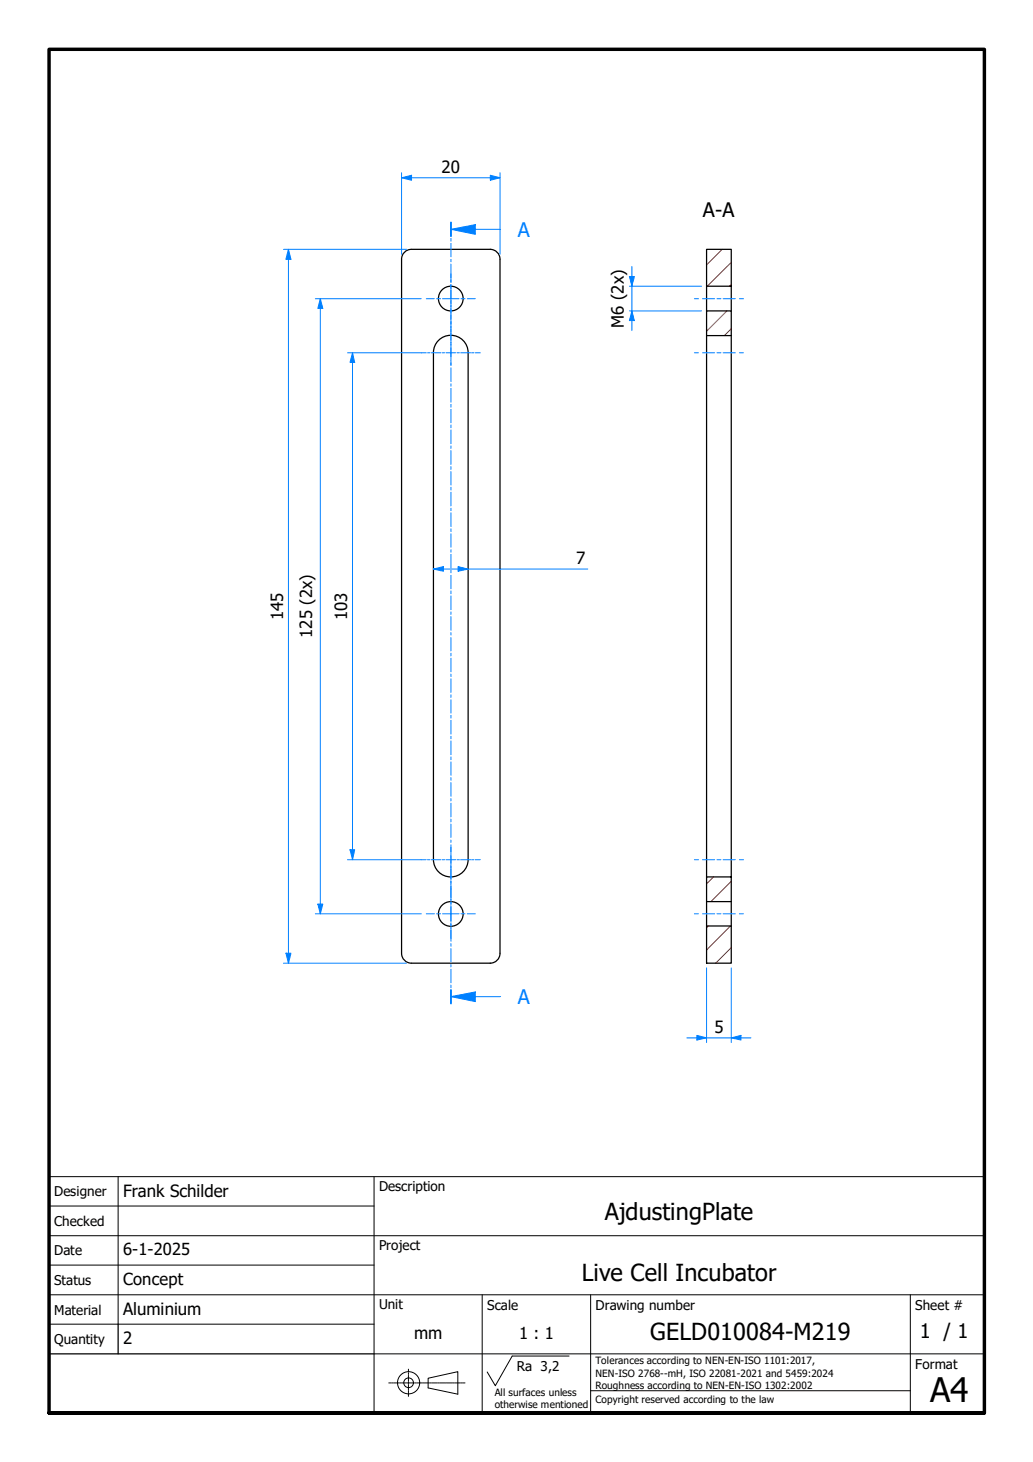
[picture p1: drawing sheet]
<svg xmlns="http://www.w3.org/2000/svg" width="210mm" height="297mm" viewBox="0 0 210 297" stroke-linecap="round" stroke-linejoin="round" font-family="sans-serif">
<!-- layer: Hatch -->
<path d="M146.7 50.7l-3.1 3.1M148.6 57.8l-.4 .4M148.6 53.3l-4.9 4.9M147.7 63.2l-4.1 4.1M148.6 66.8l-1.4 1.4M145 178.2l-1.4 1.4M148.6 179.1l-4.1 4.1M144 188.1l-.4 .4M148.4 188.1l-4.8 4.9M148.6 192.5l-3.2 3.2" fill="none" stroke="#f00" stroke-width=".2"/>
<!-- layer: Visible Edges(TU) -->
<g fill="none" stroke="#000" stroke-width=".25">
<path d="M143.6 50.7h5v7.5h-5zM143.6 58.2v5M148.6 58.2v5M88.1 71.6a3.5 3.5 0 0 1 3.5-3.5 3.5 3.5 0 0 1 3.5 3.5M88.1 71.7v103M95.1 71.7v103M143.6 63.2h5v5h-5zM143.6 68.2v110M148.6 68.2v110h-5v5h5v-5M88.1 174.6a3.5 3.5 0 0 0 3.5 3.6 3.5 3.5 0 0 0 3.5-3.6M81.6 193.7a2 2 0 0 0 2 2h16a2 2 0 0 0 2-2M81.6 193.7v-141a2 2 0 0 1 2-2h16a2 2 0 0 1 2 2v141"/>
<path d="M143.6 188.1h5v7.6h-5zM143.6 183.2v4.9M148.6 183.2v4.9"/>
<circle cx="91.6" cy="60.7" r="2.51"/>
<circle cx="91.6" cy="185.7" r="2.51"/>
</g>
<!-- layer: Section View Lines(TU) -->
<g fill="none" stroke="#0080ff" stroke-width=".2">
<path d="M91.6 45.2v2.8M91.6 48.4v.6M91.6 49.5v2.7M91.6 52.7v.5M91.6 53.6v2.8M91.6 56.9v.5M91.6 57.9v2.7M91.6 46.6h5M91.6 61.1v.5M91.6 62.1v2.8M91.6 65.3v.5M91.6 66.3v2.8"/>
<path d="M91.6 69.5v.6M91.6 70.5v2.8M91.6 73.7v.6M91.6 74.7v2.8M91.6 78v.5M91.6 78.9v2.8M91.6 82.2v.5M91.6 83.2v2.7M91.6 86.3v.6M91.6 87.4v2.8M91.6 90.6v.5M91.6 91.6v2.7"/>
<path d="M91.6 94.8v.6M91.6 95.8v2.7M91.6 99v.6M91.6 100v2.8M91.6 103.2v.5M91.6 104.2v2.8M91.6 107.4v.6M91.6 108.4v2.8M91.6 111.7v.5M91.6 112.6v2.8M91.6 115.9v.5M91.6 116.9v2.7"/>
<path d="M91.6 120.1v.5M91.6 121.1v2.8M91.6 124.3v.5M91.6 125.3v2.8M91.6 128.5v.5M91.6 129.5v2.8M91.6 132.7v.6M91.6 133.7v2.8M91.6 137v.5M91.6 137.9v2.8M91.6 141.1v.6M91.6 142.2v2.7"/>
<path d="M91.6 145.3v.6M91.6 146.4v2.7M91.6 149.6v.5M91.6 150.5v2.8M91.6 153.8v.6M91.6 154.8v2.7M91.6 158v.5M91.6 159v2.8M91.6 162.2v.5M91.6 163.2v2.8M91.6 166.4v.6M91.6 167.4v2.8"/>
<path d="M91.6 170.7v.5M91.6 171.6v2.8M91.6 174.9v.5M91.6 175.8v2.8M91.6 179.1v.5M91.6 180.1v2.8M91.6 183.3v.5M91.6 184.3v2.8M91.6 187.5v.5M91.6 188.5v2.7M91.6 191.7v.6M91.6 192.7v2.8"/>
<path d="M91.6 195.9v.6M91.6 196.9v2.8M91.6 200.1v.6M91.6 201.2v2.7"/>
</g>
<path d="M91.6 45.2v2.8M91.6 201.2v2.7" fill="none" stroke="#0080ff" stroke-width=".38"/>
<path d="M91.6 46.6l5-1v2z" fill="#0080ff"/>
<path d="M91.6 46.6l5-1v2zM96.6 46.6h5.1M91.6 202.5h5" fill="none" stroke="#0080ff" stroke-width=".2"/>
<path d="M91.6 202.5l5-1v2z" fill="#0080ff"/>
<path d="M91.6 202.5l5-1v2zM96.6 202.5h5.1" fill="none" stroke="#0080ff" stroke-width=".2"/>
<!-- layer: Border (ISO) -->
<path d="M10 287.1v-277.1h190v277.1h-190h190" fill="none" stroke="#000" stroke-width=".7"/>
<!-- layer: Sketch Geometry(TU) -->
<g fill="none" stroke="#000" stroke-width=".2">
<path d="M10 239.1h190v48h-190zM24 239.1v29.9M76 239.1v48M10 245h66M10 251.1h190M10 257h66M10 269h66M10 263.1h190M76 275.1h124M98 263.1v24M104.1 275.5h11.5M120 263.1v24"/>
<path d="M185 263.1v24M120 282.6h65"/>
</g>
<path d="M10 275.1h66M24 269v6.1" fill="none" stroke="#000" stroke-width=".25"/>
<!-- layer: Leader Lines(TU) -->
<g fill="none" stroke="#000" stroke-width=".2">
<path d="M104.1 275.5l-3.5 6-1.6-2.7M87 280l6-1.3v4.6l-6-1.3z"/>
<circle cx="83" cy="280.9" r="2.25"/>
<circle cx="83" cy="280.9" r=".98"/>
</g>
<!-- layer: Centerline(TU) -->
<g fill="none" stroke="#000" stroke-width=".2">
<path d="M83 278.2v.6M83 279v.3M83 279.4v1.3M79 281h.5M79.6 281h.3M80 281h1.1M81.2 281h.3M81.6 281h1M82.7 281h.3M83 280.8v.3M83 281.3v1.2M83 282.6v.3"/>
<path d="M83 283.1v.6M83.1 281h1M84.3 281h.3M84.7 281h1M85.9 281h.2M86.2 281h1M87.4 281h.2M87.8 281h1M89 281h.2M89.3 281h1.1M90.5 281h.2M90.9 281h1"/>
<path d="M92.1 281h.2M92.5 281h1M93.6 281h.3M94 281h.5"/>
</g>
<!-- layer: Dimensions(TU) -->
<path d="M81.6 36.1h2" fill="none" stroke="#0080ff" stroke-width=".2"/>
<path d="M81.6 36.1l2-.5v1z" fill="#0080ff"/>
<path d="M81.6 36.1l2-.5v1zM99.6 36.1h2" fill="none" stroke="#0080ff" stroke-width=".2"/>
<path d="M99.6 35.6l2 .5-2 .5z" fill="#0080ff"/>
<path d="M81.6 35.1v16.6M83.6 36.1h16M99.6 35.6l2 .5-2 .5zM101.6 35.1v16.6M58.6 50.7v2" fill="none" stroke="#0080ff" stroke-width=".2"/>
<path d="M58.6 50.7l.5 2h-1z" fill="#0080ff"/>
<path d="M58.6 50.7l.5 2h-1zM58.6 193.7v2" fill="none" stroke="#0080ff" stroke-width=".2"/>
<path d="M58.1 193.7h1l-.5 2z" fill="#0080ff"/>
<path d="M57.6 50.7h25M58.6 52.7v141M128.4 56.2v2M57.6 195.7h25M58.1 193.7h1l-.5 2z" fill="none" stroke="#0080ff" stroke-width=".2"/>
<!-- layer: Center Mark(TU) -->
<g fill="none" stroke="#0080ff" stroke-width=".2">
<path d="M91.6 55.7v1.6M91.6 57.8v.8M91.6 59v3.3M85.6 71.7h1M86.6 60.7h1.7M86.9 71.7h.5M87.6 71.7h2M88.7 60.7h.8M89.9 71.7h.5M89.9 60.7h3.4M90.6 71.7h2M91.6 62.7v.9"/>
<path d="M91.6 64v2.7M91.6 66.9v.5M91.6 67.7v1.9M91.6 69.9v.5M91.6 70.7v1.8M91.6 73.3v.9M92.8 71.7h.5M93.6 71.7h2M93.7 60.7h.8M94.9 60.7h1.7M95.8 71.7h.5M96.6 71.7h1"/>
<path d="M85.6 174.7h1M86.9 174.7h.5M87.6 174.7h2M89.9 174.7h.5M90.6 174.7h2M91.6 172.1v.9M91.6 173.8v1.9M91.6 175.9v.5M91.6 176.6v2.1M91.6 178.9v.5M91.6 179.7v2.7M92.8 174.7h.5"/>
<path d="M93.6 174.7h2M95.8 174.7h.5M96.6 174.7h1M86.6 185.7h1.7M88.7 185.7h.8M89.9 185.7h3.4M91.6 182.7v.9M91.6 184v3.3M91.6 187.8v.8M91.6 189v1.7M93.7 185.7h.8M94.9 185.7h1.7"/>
</g>
<!-- layer: Centerline(TU) -->
<g fill="none" stroke="#0080ff" stroke-width=".2">
<path d="M141.1 60.7h.8M141.1 71.7h.8M142.7 60.7h2.5M142.7 71.7h2.5M145.7 60.7h.8M145.7 71.7h.8M146.9 60.7h2.5M146.9 71.7h2.5M150.2 60.7h.9M150.2 71.7h.9M141.1 174.7h.8M142.7 174.7h2.5"/>
<path d="M145.7 174.7h.8M146.9 174.7h2.5M150.2 174.7h.9M141.1 185.7h.8M142.7 185.7h2.5M145.7 185.7h.8M146.9 185.7h2.5M150.2 185.7h.9"/>
</g>
<!-- layer: Dimensions(TU) -->
<path d="M127.9 56.2h1l-.5 2z" fill="#0080ff"/>
<path d="M127.9 56.2h1l-.5 2zM128.4 63.2v1.9" fill="none" stroke="#0080ff" stroke-width=".2"/>
<path d="M128.4 63.2l.5 1.9h-1z" fill="#0080ff"/>
<path d="M127.9 58.2h14.7M128.4 54.2v2M128.4 58.2v5M71.6 71.7v1.9M127.9 63.2h14.7M128.4 63.2l.5 1.9h-1zM128.4 65.1v2.1" fill="none" stroke="#0080ff" stroke-width=".2"/>
<path d="M71.6 71.7l.5 1.9h-1z" fill="#0080ff"/>
<path d="M71.6 71.7l.5 1.9h-1zM71.6 172.6v2.1" fill="none" stroke="#0080ff" stroke-width=".2"/>
<path d="M71.1 172.6h1l-.5 2.1z" fill="#0080ff"/>
<path d="M65.1 60.7v2M70.6 71.7h15M71.6 73.6v99M70.6 174.7h15M71.1 172.6h1l-.5 2.1z" fill="none" stroke="#0080ff" stroke-width=".2"/>
<path d="M65.1 60.7l.5 2h-1z" fill="#0080ff"/>
<path d="M65.1 60.7l.5 2h-1zM65.1 183.7v2" fill="none" stroke="#0080ff" stroke-width=".2"/>
<path d="M64.6 183.7h1l-.5 2z" fill="#0080ff"/>
<path d="M64.1 60.7h21.5M65.1 62.7v121M88.1 115.6h2M64.1 185.7h21.5M64.6 183.7h1l-.5 2z" fill="none" stroke="#0080ff" stroke-width=".2"/>
<path d="M88.1 115.6l2-.5v1z" fill="#0080ff"/>
<path d="M88.1 115.6l2-.5v1zM93.1 115.6h2" fill="none" stroke="#0080ff" stroke-width=".2"/>
<path d="M93.1 115.1l2 .5-2 .5z" fill="#0080ff"/>
<path d="M90.1 115.6h3M93.1 115.1l2 .5-2 .5zM95.1 115.6h24.3M141.6 210.9h2" fill="none" stroke="#0080ff" stroke-width=".2"/>
<path d="M141.6 210.4l2 .5-2 .4z" fill="#0080ff"/>
<path d="M141.6 210.4l2 .5-2 .4zM148.6 210.9h2" fill="none" stroke="#0080ff" stroke-width=".2"/>
<path d="M148.6 210.9l2-.5v.9z" fill="#0080ff"/>
<path d="M143.6 196.6v15.2M148.6 196.6v15.2M139.6 210.9h2M143.6 210.9h5M148.6 210.9l2-.5v.9zM150.6 210.9h2" fill="none" stroke="#0080ff" stroke-width=".2"/>
<text font-size="6.9" x="189" y="284.8">A4</text>
<g font-size="4.8">
<text x="122.9" y="247.9">AjdustingPlate</text>
<text x="118.2" y="260.3">Live Cell Incubator</text>
<text x="132.1" y="272.3">GELD010084-M219</text>
</g>
<g font-size="4.1">
<text x="142.8" y="44.2">A-A</text>
<text x="186.9" y="271.8">1 / 1</text>
</g>
<g font-size="4.1" fill="#0080ff">
<text x="105.2" y="48.1">A</text>
<text x="105.2" y="204">A</text>
</g>
<g font-size="3.4">
<text x="89.7" y="35.1">20</text>
<text x="126.7" y="66.6" transform="rotate(-90 126.7 66.6)">M6 (2x)</text>
<text x="117.1" y="114.6">7</text>
<text x="57.5" y="126" transform="rotate(-90 57.5 126)">145</text>
<text x="70.5" y="126" transform="rotate(-90 70.5 126)">103</text>
<text x="63.4" y="129.6" transform="rotate(-90 63.4 129.6)">125 (2x)</text>
<text x="145.2" y="209.8">5</text>
<text x="25" y="243.1">Frank Schilder</text>
<text x="25" y="255.1">6-1-2025</text>
<text x="25" y="261.1">Concept</text>
<text x="25" y="267.1">Aluminium</text>
<text x="25" y="273.1">2</text>
<text x="84.1" y="272">mm</text>
<text x="105.5" y="272">1 : 1</text>
</g>
<g font-size="2.7">
<text x="11" y="243.1">Designer</text>
<text x="77" y="242">Description</text>
<text x="11" y="249.1">Checked</text>
<text x="11" y="255.1">Date</text>
<text x="77" y="254">Project</text>
<text x="11" y="261.1">Status</text>
<text x="11" y="267.1">Material</text>
<text x="77" y="266.1">Unit</text>
<text x="99" y="266.1">Scale</text>
<text x="121" y="266.1">Drawing number</text>
<text x="186" y="266.1">Sheet #</text>
<text x="11" y="273.1">Quantity</text>
<text x="105" y="278.6">Ra 3,2</text>
<text x="186" y="278.1">Format</text>
</g>
<g font-size="2">
<text x="121" y="277.2">Tolerances according to NEN-EN-ISO 1101:2017,</text>
<text x="121" y="279.7">NEN-ISO 2768--mH, ISO 22081-2021 and 5459:2024</text>
<text x="100.5" y="283.6">All surfaces unless</text>
<text x="100.5" y="286.1">otherwise mentioned</text>
<text x="121" y="285.1">Copyright reserved according to the law</text>
<text x="121" y="282.1">Roughness according to NEN-EN-ISO 1302:2002</text>
</g>
</svg>
